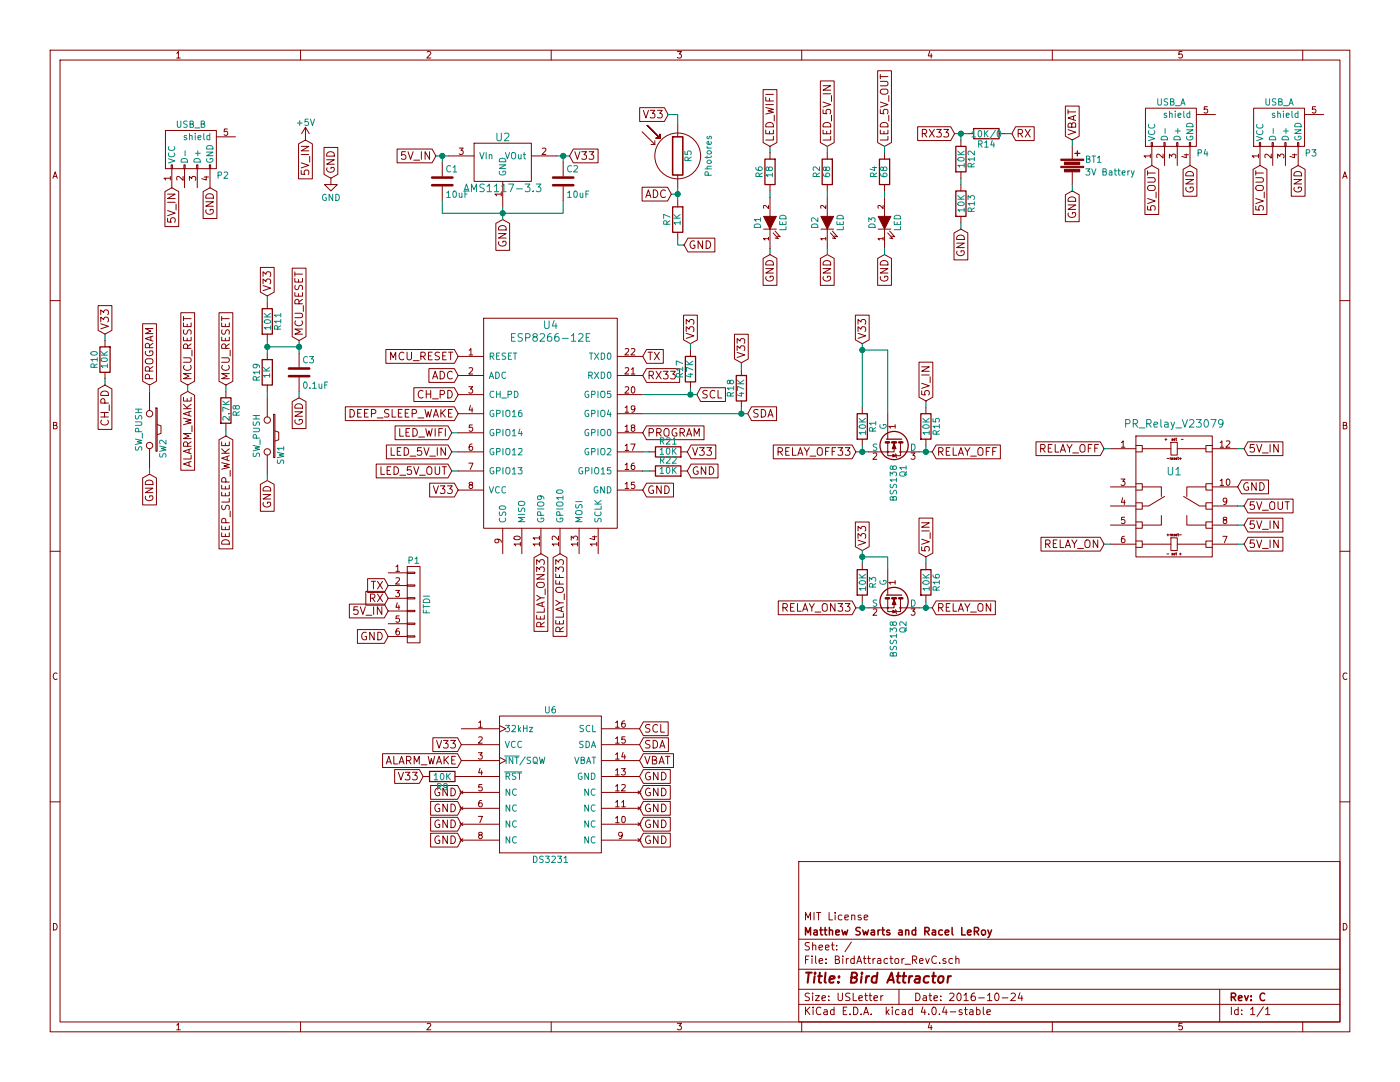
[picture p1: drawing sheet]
EESchema Schematic File Version 2
LIBS:power
LIBS:device
LIBS:transistors
LIBS:conn
LIBS:linear
LIBS:regul
LIBS:74xx
LIBS:cmos4000
LIBS:adc-dac
LIBS:memory
LIBS:xilinx
LIBS:microcontrollers
LIBS:dsp
LIBS:microchip
LIBS:analog_switches
LIBS:motorola
LIBS:texas
LIBS:intel
LIBS:audio
LIBS:interface
LIBS:digital-audio
LIBS:philips
LIBS:display
LIBS:cypress
LIBS:siliconi
LIBS:opto
LIBS:atmel
LIBS:contrib
LIBS:valves
LIBS:myParts
LIBS:BirdAttractor_RevC-cache
EELAYER 25 0
EELAYER END
$Descr USLetter 11000 8500
encoding utf-8
Sheet 1 1
Title "Bird Attractor"
Date "2016-10-24"
Rev "C"
Comp "Matthew Swarts and Racel LeRoy"
Comment1 "MIT License"
Comment2 ""
Comment3 ""
Comment4 ""
$EndDescr
$Comp
L R R1
U 1 1
P 6775 3350
F 0 "R1" V 6855 3350 50  0000 C CNN
F 1 "10K" V 6775 3350 50  0000 C CNN
F 2 "Resistors_SMD:R_1206" V 6705 3350 50  0001 C CNN
F 3 "" H 6775 3350 50  0000 C CNN
	1    6775 3350
	1    0    0    -1  
$EndComp
$Comp
L Battery BT1
U 1 1
P 8425 1300
F 0 "BT1" H 8525 1350 50  0000 L CNN
F 1 "3V Battery" H 8525 1250 50  0000 L CNN
F 2 "MyKiCadParts:BK-913" V 8425 1340 50  0001 C CNN
F 3 "" V 8425 1340 50  0000 C CNN
	1    8425 1300
	1    0    0    -1  
$EndComp
$Comp
L PR_Relay_V23079 U1
U 1 1
P 9225 3425
F 0 "U1" H 9225 3150 60  0000 C CNN
F 1 "PR_Relay_V23079" H 9225 3525 60  0000 C CNN
F 2 "MyKiCadParts:DIP-12-SMD" H 9225 3425 60  0001 C CNN
F 3 "" H 9225 3425 60  0000 C CNN
	1    9225 3425
	1    0    0    -1  
$EndComp
$Comp
L GND #PWR01
U 1 1
P 2600 1400
F 0 "#PWR01" H 2600 1150 50  0001 C CNN
F 1 "GND" H 2600 1250 50  0000 C CNN
F 2 "" H 2600 1400 50  0000 C CNN
F 3 "" H 2600 1400 50  0000 C CNN
	1    2600 1400
	1    0    0    -1  
$EndComp
$Comp
L +5V #PWR02
U 1 1
P 2400 1100
F 0 "#PWR02" H 2400 950 50  0001 C CNN
F 1 "+5V" H 2400 1240 50  0000 C CNN
F 2 "" H 2400 1100 50  0000 C CNN
F 3 "" H 2400 1100 50  0000 C CNN
	1    2400 1100
	1    0    0    -1  
$EndComp
Text GLabel 9775 3975 2    60   Input ~ 0
5V_OUT
$Comp
L ESP8266-12E U4
U 1 1
P 4325 3000
F 0 "U4" H 4325 3450 60  0000 C CNN
F 1 "ESP8266-12E" H 4325 3350 60  0000 C CNN
F 2 "MyKiCadParts:ESP8266-12E-80" H 4325 3000 60  0001 C CNN
F 3 "" H 4325 3000 60  0000 C CNN
	1    4325 3000
	1    0    0    -1  
$EndComp
$Comp
L USB_B P2
U 1 1
P 1550 1175
F 0 "P2" H 1750 975 50  0000 C CNN
F 1 "USB_B" H 1500 1375 50  0000 C CNN
F 2 "Connect:USB_B" V 1500 1075 50  0001 C CNN
F 3 "" V 1500 1075 50  0000 C CNN
	1    1550 1175
	1    0    0    -1  
$EndComp
$Comp
L USB_A P3
U 1 1
P 10100 1000
F 0 "P3" H 10300 800 50  0000 C CNN
F 1 "USB_A" H 10050 1200 50  0000 C CNN
F 2 "Connect:USB_A" V 10050 900 50  0001 C CNN
F 3 "" V 10050 900 50  0000 C CNN
	1    10100 1000
	1    0    0    -1  
$EndComp
$Comp
L SW_PUSH SW1
U 1 1
P 2100 3425
F 0 "SW1" H 2250 3535 50  0000 C CNN
F 1 "SW_PUSH" H 2100 3345 50  0000 C CNN
F 2 "Buttons_Switches_ThroughHole:SW_PUSH_SMALL" H 2100 3425 50  0001 C CNN
F 3 "" H 2100 3425 50  0000 C CNN
	1    2100 3425
	0    1    1    0   
$EndComp
Text GLabel 1350 1475 3    60   Input ~ 0
5V_IN
Text GLabel 9900 1300 3    60   Input ~ 0
5V_OUT
Text GLabel 1650 1475 3    60   Input ~ 0
GND
Text GLabel 10200 1300 3    60   Input ~ 0
GND
$Comp
L BSS138 Q1
U 1 1
P 7025 3450
F 0 "Q1" H 7225 3525 50  0000 L CNN
F 1 "BSS138" H 7225 3450 50  0000 L CNN
F 2 "TO_SOT_Packages_SMD:SOT-23" H 7225 3375 50  0001 L CIN
F 3 "" H 7025 3450 50  0000 L CNN
	1    7025 3450
	0    1    1    0   
$EndComp
$Comp
L LED D1
U 1 1
P 6050 1750
F 0 "D1" H 6050 1850 50  0000 C CNN
F 1 "LED" H 6050 1650 50  0000 C CNN
F 2 "LEDs:LED-0805" H 6050 1750 50  0001 C CNN
F 3 "" H 6050 1750 50  0000 C CNN
	1    6050 1750
	0    -1   -1   0   
$EndComp
$Comp
L Photores R5
U 1 1
P 5325 1225
F 0 "R5" V 5405 1225 50  0000 C CNN
F 1 "Photores" V 5535 1225 50  0000 C TNN
F 2 "LEDs:LED-5MM" V 5255 1225 50  0001 C CNN
F 3 "" H 5325 1225 50  0000 C CNN
	1    5325 1225
	1    0    0    -1  
$EndComp
$Comp
L BSS138 Q2
U 1 1
P 7025 4675
F 0 "Q2" H 7225 4750 50  0000 L CNN
F 1 "BSS138" H 7225 4675 50  0000 L CNN
F 2 "TO_SOT_Packages_SMD:SOT-23" H 7225 4600 50  0001 L CIN
F 3 "" H 7025 4675 50  0000 L CNN
	1    7025 4675
	0    1    1    0   
$EndComp
$Comp
L USB_A P4
U 1 1
P 9250 1000
F 0 "P4" H 9450 800 50  0000 C CNN
F 1 "USB_A" H 9200 1200 50  0000 C CNN
F 2 "Connect:USB_A" V 9200 900 50  0001 C CNN
F 3 "" V 9200 900 50  0000 C CNN
	1    9250 1000
	1    0    0    -1  
$EndComp
Text GLabel 9050 1300 3    60   Input ~ 0
5V_OUT
Text GLabel 9350 1300 3    60   Input ~ 0
GND
Text GLabel 2400 1100 3    60   Input ~ 0
5V_IN
Text GLabel 2600 1400 1    60   Input ~ 0
GND
$Comp
L AMS1117-3.3 U2
U 1 1
P 3950 1125
F 0 "U2" H 3950 1175 60  0000 C CNN
F 1 "AMS1117-3.3" H 3950 775 60  0000 C CNN
F 2 "TO_SOT_Packages_SMD:SOT-223" H 3950 1125 60  0001 C CNN
F 3 "" H 3950 1125 60  0000 C CNN
	1    3950 1125
	1    0    0    -1  
$EndComp
Text GLabel 3425 1225 0    60   Input ~ 0
5V_IN
Text GLabel 3950 1725 3    60   Input ~ 0
GND
Text GLabel 4475 1225 2    60   Input ~ 0
V33
Text GLabel 3600 3850 0    60   Input ~ 0
V33
Text GLabel 5050 3850 2    60   Input ~ 0
GND
$Comp
L DS3231 U6
U 1 1
P 4325 5625
F 0 "U6" H 4325 5675 50  0000 C CNN
F 1 "DS3231" H 4325 4500 50  0000 C CNN
F 2 "SMD_Packages:SO-16-W" H 4325 5075 50  0001 C CNN
F 3 "" H 4325 5075 50  0000 C CNN
	1    4325 5625
	1    0    0    -1  
$EndComp
Text GLabel 3600 2950 0    60   Input ~ 0
ADC
Text GLabel 3625 6600 0    60   Input ~ 0
GND
Text GLabel 3625 6475 0    60   Input ~ 0
GND
Text GLabel 3625 6350 0    60   Input ~ 0
GND
Text GLabel 3625 6225 0    60   Input ~ 0
GND
Text GLabel 5025 6100 2    60   Input ~ 0
GND
Text GLabel 5025 6225 2    60   Input ~ 0
GND
Text GLabel 5025 6350 2    60   Input ~ 0
GND
Text GLabel 5025 6475 2    60   Input ~ 0
GND
Text GLabel 5025 6600 2    60   Input ~ 0
GND
Text GLabel 5025 5850 2    60   Input ~ 0
SDA
Text GLabel 5025 5725 2    60   Input ~ 0
SCL
Text GLabel 5475 3100 2    60   Input ~ 0
SCL
Text GLabel 5875 3250 2    60   Input ~ 0
SDA
Text GLabel 5025 5975 2    60   Input ~ 0
VBAT
Text GLabel 3625 5850 0    60   Input ~ 0
V33
Text GLabel 3325 6100 0    60   Input ~ 0
V33
$Comp
L R R9
U 1 1
P 3475 6100
F 0 "R9" V 3555 6100 50  0000 C CNN
F 1 "10K" V 3475 6100 50  0000 C CNN
F 2 "Capacitors_SMD:C_1206" V 3405 6100 50  0001 C CNN
F 3 "" H 3475 6100 50  0000 C CNN
	1    3475 6100
	0    1    1    0   
$EndComp
Text GLabel 5275 1525 0    60   Input ~ 0
ADC
Text GLabel 5250 900  0    60   Input ~ 0
V33
Text GLabel 5375 1925 2    60   Input ~ 0
GND
$Comp
L R R7
U 1 1
P 5325 1725
F 0 "R7" V 5405 1725 50  0000 C CNN
F 1 "1K" V 5325 1725 50  0000 C CNN
F 2 "Capacitors_SMD:C_1206" V 5255 1725 50  0001 C CNN
F 3 "" H 5325 1725 50  0000 C CNN
	1    5325 1725
	-1   0    0    1   
$EndComp
Wire Wire Line
	5250 900  5325 900 
Wire Wire Line
	5325 900  5325 975 
Wire Wire Line
	5325 1475 5325 1575
Wire Wire Line
	5275 1525 5325 1525
Connection ~ 5325 1525
Wire Wire Line
	5325 1875 5325 1925
Wire Wire Line
	5325 1925 5375 1925
$Comp
L R R6
U 1 1
P 6050 1350
F 0 "R6" V 6130 1350 50  0000 C CNN
F 1 "18" V 6050 1350 50  0000 C CNN
F 2 "Capacitors_SMD:C_1206" V 5980 1350 50  0001 C CNN
F 3 "" H 6050 1350 50  0000 C CNN
	1    6050 1350
	-1   0    0    1   
$EndComp
Text GLabel 6050 2000 3    60   Input ~ 0
GND
Text GLabel 6050 1150 1    60   Input ~ 0
LED_WIFI
Wire Wire Line
	6050 1150 6050 1200
Wire Wire Line
	6050 1500 6050 1550
Wire Wire Line
	6050 1950 6050 2000
Text GLabel 3550 3400 0    60   Input ~ 0
LED_WIFI
$Comp
L C C1
U 1 1
P 3475 1425
F 0 "C1" H 3500 1525 50  0000 L CNN
F 1 "10uF" H 3500 1325 50  0000 L CNN
F 2 "Capacitors_SMD:C_0805" H 3513 1275 50  0001 C CNN
F 3 "" H 3475 1425 50  0000 C CNN
	1    3475 1425
	1    0    0    -1  
$EndComp
$Comp
L C C2
U 1 1
P 4425 1425
F 0 "C2" H 4450 1525 50  0000 L CNN
F 1 "10uF" H 4450 1325 50  0000 L CNN
F 2 "Capacitors_SMD:C_0805" H 4463 1275 50  0001 C CNN
F 3 "" H 4425 1425 50  0000 C CNN
	1    4425 1425
	1    0    0    -1  
$EndComp
Wire Wire Line
	3425 1225 3525 1225
Wire Wire Line
	3475 1275 3475 1225
Connection ~ 3475 1225
Wire Wire Line
	4375 1225 4475 1225
Wire Wire Line
	4425 1275 4425 1225
Connection ~ 4425 1225
Wire Wire Line
	3950 1625 3950 1725
Wire Wire Line
	3475 1675 4425 1675
Wire Wire Line
	4425 1675 4425 1575
Connection ~ 3950 1675
Wire Wire Line
	3475 1675 3475 1575
Text GLabel 3600 2800 0    60   Input ~ 0
MCU_RESET
Text GLabel 1775 3025 1    60   Input ~ 0
MCU_RESET
Text GLabel 825  2625 1    60   Input ~ 0
V33
Text GLabel 825  3025 3    60   Input ~ 0
CH_PD
$Comp
L R R10
U 1 1
P 825 2825
F 0 "R10" V 905 2825 50  0000 C CNN
F 1 "10K" V 825 2825 50  0000 C CNN
F 2 "Capacitors_SMD:C_1206" V 755 2825 50  0001 C CNN
F 3 "" H 825 2825 50  0000 C CNN
	1    825  2825
	-1   0    0    1   
$EndComp
Wire Wire Line
	825  2625 825  2675
Wire Wire Line
	825  2975 825  3025
Text GLabel 3600 3100 0    60   Input ~ 0
CH_PD
Text GLabel 2350 2675 1    60   Input ~ 0
MCU_RESET
Text GLabel 2100 2325 1    60   Input ~ 0
V33
$Comp
L R R11
U 1 1
P 2100 2525
F 0 "R11" V 2180 2525 50  0000 C CNN
F 1 "10K" V 2100 2525 50  0000 C CNN
F 2 "Capacitors_SMD:C_1206" V 2030 2525 50  0001 C CNN
F 3 "" H 2100 2525 50  0000 C CNN
	1    2100 2525
	1    0    0    -1  
$EndComp
Text GLabel 2100 3775 3    60   Input ~ 0
GND
Wire Wire Line
	2100 3725 2100 3775
$Comp
L SW_PUSH SW2
U 1 1
P 1175 3375
F 0 "SW2" H 1325 3485 50  0000 C CNN
F 1 "SW_PUSH" H 1175 3295 50  0000 C CNN
F 2 "Buttons_Switches_SMD:SW_SPST_PTS645" H 1175 3375 50  0001 C CNN
F 3 "" H 1175 3375 50  0000 C CNN
	1    1175 3375
	0    1    1    0   
$EndComp
Text GLabel 5050 3400 2    60   Input ~ 0
PROGRAM
Text GLabel 1175 3025 1    60   Input ~ 0
PROGRAM
Text GLabel 1175 3725 3    60   Input ~ 0
GND
Wire Wire Line
	1175 3025 1175 3075
Wire Wire Line
	1175 3675 1175 3725
Text GLabel 8425 1500 3    60   Input ~ 0
GND
Text GLabel 8425 1100 1    60   Input ~ 0
VBAT
Wire Wire Line
	8425 1100 8425 1150
Wire Wire Line
	8425 1450 8425 1500
$Comp
L CONN_01X06 P1
U 1 1
P 3250 4750
F 0 "P1" H 3250 5100 50  0000 C CNN
F 1 "FTDI" V 3350 4750 50  0000 C CNN
F 2 "Pin_Headers:Pin_Header_Angled_1x06" H 3250 4750 50  0001 C CNN
F 3 "" H 3250 4750 50  0000 C CNN
	1    3250 4750
	1    0    0    -1  
$EndComp
Text GLabel 3050 4600 0    60   Input ~ 0
TX
Text GLabel 3050 4700 0    60   Input ~ 0
RX
Text GLabel 3050 4800 0    60   Input ~ 0
5V_IN
Text GLabel 3050 5000 0    60   Input ~ 0
GND
Text GLabel 5050 2800 2    60   Input ~ 0
TX
$Comp
L R R14
U 1 1
P 7750 1050
F 0 "R14" V 7830 1050 50  0000 C CNN
F 1 "10K/0" V 7750 1050 50  0000 C CNN
F 2 "Resistors_SMD:R_1206" V 7680 1050 50  0001 C CNN
F 3 "" H 7750 1050 50  0000 C CNN
	1    7750 1050
	0    1    1    0   
$EndComp
Text GLabel 7950 1050 2    60   Input ~ 0
RX
$Comp
L R R12
U 1 1
P 7550 1250
F 0 "R12" V 7630 1250 50  0000 C CNN
F 1 "10K" V 7550 1250 50  0000 C CNN
F 2 "Resistors_SMD:R_1206" V 7480 1250 50  0001 C CNN
F 3 "" H 7550 1250 50  0000 C CNN
	1    7550 1250
	1    0    0    -1  
$EndComp
$Comp
L R R13
U 1 1
P 7550 1600
F 0 "R13" V 7630 1600 50  0000 C CNN
F 1 "10K" V 7550 1600 50  0000 C CNN
F 2 "Resistors_SMD:R_1206" V 7480 1600 50  0001 C CNN
F 3 "" H 7550 1600 50  0000 C CNN
	1    7550 1600
	1    0    0    -1  
$EndComp
Text GLabel 7550 1800 3    60   Input ~ 0
GND
Wire Wire Line
	7500 1050 7600 1050
Wire Wire Line
	7900 1050 7950 1050
Wire Wire Line
	7550 1100 7550 1050
Connection ~ 7550 1050
Wire Wire Line
	7550 1400 7550 1450
Wire Wire Line
	7550 1750 7550 1800
$Comp
L LED D2
U 1 1
P 6500 1750
F 0 "D2" H 6500 1850 50  0000 C CNN
F 1 "LED" H 6500 1650 50  0000 C CNN
F 2 "LEDs:LED-0805" H 6500 1750 50  0001 C CNN
F 3 "" H 6500 1750 50  0000 C CNN
	1    6500 1750
	0    -1   -1   0   
$EndComp
$Comp
L R R2
U 1 1
P 6500 1350
F 0 "R2" V 6580 1350 50  0000 C CNN
F 1 "68" V 6500 1350 50  0000 C CNN
F 2 "Capacitors_SMD:C_1206" V 6430 1350 50  0001 C CNN
F 3 "" H 6500 1350 50  0000 C CNN
	1    6500 1350
	-1   0    0    1   
$EndComp
Text GLabel 6500 2000 3    60   Input ~ 0
GND
Text GLabel 6500 1150 1    60   Input ~ 0
LED_5V_IN
Wire Wire Line
	6500 1150 6500 1200
Wire Wire Line
	6500 1500 6500 1550
Wire Wire Line
	6500 1950 6500 2000
$Comp
L LED D3
U 1 1
P 6950 1750
F 0 "D3" H 6950 1850 50  0000 C CNN
F 1 "LED" H 6950 1650 50  0000 C CNN
F 2 "LEDs:LED-0805" H 6950 1750 50  0001 C CNN
F 3 "" H 6950 1750 50  0000 C CNN
	1    6950 1750
	0    -1   -1   0   
$EndComp
$Comp
L R R4
U 1 1
P 6950 1350
F 0 "R4" V 7030 1350 50  0000 C CNN
F 1 "68" V 6950 1350 50  0000 C CNN
F 2 "Capacitors_SMD:C_1206" V 6880 1350 50  0001 C CNN
F 3 "" H 6950 1350 50  0000 C CNN
	1    6950 1350
	-1   0    0    1   
$EndComp
Text GLabel 6950 2000 3    60   Input ~ 0
GND
Text GLabel 6950 1150 1    60   Input ~ 0
LED_5V_OUT
Wire Wire Line
	6950 1150 6950 1200
Wire Wire Line
	6950 1500 6950 1550
Wire Wire Line
	6950 1950 6950 2000
Text GLabel 3550 3550 0    60   Input ~ 0
LED_5V_IN
Text GLabel 3550 3700 0    60   Input ~ 0
LED_5V_OUT
Text GLabel 5050 2950 2    60   Input ~ 0
RX33
Text GLabel 7500 1050 0    60   Input ~ 0
RX33
Text GLabel 1475 3025 1    60   Input ~ 0
MCU_RESET
Text GLabel 4250 4350 3    60   Input ~ 0
RELAY_ON33
Text GLabel 4400 4350 3    60   Input ~ 0
RELAY_OFF33
Wire Wire Line
	3550 3400 3600 3400
Wire Wire Line
	3550 3550 3600 3550
Wire Wire Line
	3550 3700 3600 3700
Wire Wire Line
	5050 3550 5100 3550
Wire Wire Line
	5050 3700 5100 3700
$Comp
L R R15
U 1 1
P 7275 3350
F 0 "R15" V 7355 3350 50  0000 C CNN
F 1 "10K" V 7275 3350 50  0000 C CNN
F 2 "Resistors_SMD:R_1206" V 7205 3350 50  0001 C CNN
F 3 "" H 7275 3350 50  0000 C CNN
	1    7275 3350
	1    0    0    -1  
$EndComp
Text GLabel 6725 4775 0    60   Input ~ 0
RELAY_ON33
Text GLabel 7325 4775 2    60   Input ~ 0
RELAY_ON
Text GLabel 6775 2700 1    60   Input ~ 0
V33
Text GLabel 7275 3150 1    60   Input ~ 0
5V_IN
Wire Wire Line
	6975 2750 6975 3250
Wire Wire Line
	6775 3500 6775 3550
Wire Wire Line
	6725 3550 6825 3550
Connection ~ 6775 3550
Wire Wire Line
	7225 3550 7325 3550
Wire Wire Line
	7275 3550 7275 3500
Connection ~ 7275 3550
Wire Wire Line
	7275 3200 7275 3150
Text GLabel 6725 3550 0    60   Input ~ 0
RELAY_OFF33
$Comp
L R R3
U 1 1
P 6775 4575
F 0 "R3" V 6855 4575 50  0000 C CNN
F 1 "10K" V 6775 4575 50  0000 C CNN
F 2 "Resistors_SMD:R_1206" V 6705 4575 50  0001 C CNN
F 3 "" H 6775 4575 50  0000 C CNN
	1    6775 4575
	1    0    0    -1  
$EndComp
Text GLabel 6775 4325 1    60   Input ~ 0
V33
$Comp
L R R16
U 1 1
P 7275 4575
F 0 "R16" V 7355 4575 50  0000 C CNN
F 1 "10K" V 7275 4575 50  0000 C CNN
F 2 "Resistors_SMD:R_1206" V 7205 4575 50  0001 C CNN
F 3 "" H 7275 4575 50  0000 C CNN
	1    7275 4575
	1    0    0    -1  
$EndComp
Text GLabel 7325 3550 2    60   Input ~ 0
RELAY_OFF
Wire Wire Line
	6775 4325 6775 4425
Wire Wire Line
	6775 4375 6975 4375
Wire Wire Line
	6975 4375 6975 4475
Connection ~ 6775 4375
Wire Wire Line
	6775 4725 6775 4775
Wire Wire Line
	6725 4775 6825 4775
Connection ~ 6775 4775
Wire Wire Line
	7225 4775 7325 4775
Wire Wire Line
	7275 4775 7275 4725
Connection ~ 7275 4775
Text GLabel 7275 4375 1    60   Input ~ 0
5V_IN
Wire Wire Line
	7275 4375 7275 4425
Text GLabel 9775 3525 2    60   Input ~ 0
5V_IN
Text GLabel 9775 4275 2    60   Input ~ 0
5V_IN
Text GLabel 9775 4125 2    60   Input ~ 0
5V_IN
Wire Wire Line
	9725 3525 9775 3525
Wire Wire Line
	9725 4275 9775 4275
Text GLabel 8675 3525 0    60   Input ~ 0
RELAY_OFF
Text GLabel 8675 4275 0    60   Input ~ 0
RELAY_ON
Wire Wire Line
	8675 4275 8725 4275
Wire Wire Line
	8675 3525 8725 3525
Wire Wire Line
	9725 3975 9775 3975
Wire Wire Line
	9725 4125 9775 4125
Text GLabel 9725 3825 2    60   Input ~ 0
GND
$Comp
L R R8
U 1 1
P 1775 3225
F 0 "R8" V 1855 3225 50  0000 C CNN
F 1 "2.7K" V 1775 3225 50  0000 C CNN
F 2 "Capacitors_SMD:C_1206" V 1705 3225 50  0001 C CNN
F 3 "" H 1775 3225 50  0000 C CNN
	1    1775 3225
	1    0    0    -1  
$EndComp
Text GLabel 3600 3250 0    60   Input ~ 0
DEEP_SLEEP_WAKE
Text GLabel 1775 3425 3    60   Input ~ 0
DEEP_SLEEP_WAKE
Wire Wire Line
	1775 3075 1775 3025
Wire Wire Line
	1775 3375 1775 3425
Text GLabel 3625 5975 0    60   Input ~ 0
ALARM_WAKE
Text GLabel 1475 3075 3    60   Input ~ 0
ALARM_WAKE
Wire Wire Line
	1475 3025 1475 3075
$Comp
L R R17
U 1 1
P 5425 2900
F 0 "R17" V 5505 2900 50  0000 C CNN
F 1 "47K" V 5425 2900 50  0000 C CNN
F 2 "Capacitors_SMD:C_1206" V 5355 2900 50  0001 C CNN
F 3 "" H 5425 2900 50  0000 C CNN
	1    5425 2900
	-1   0    0    1   
$EndComp
$Comp
L R R18
U 1 1
P 5825 3050
F 0 "R18" V 5905 3050 50  0000 C CNN
F 1 "47K" V 5825 3050 50  0000 C CNN
F 2 "Capacitors_SMD:C_1206" V 5755 3050 50  0001 C CNN
F 3 "" H 5825 3050 50  0000 C CNN
	1    5825 3050
	-1   0    0    1   
$EndComp
Text GLabel 5425 2700 1    60   Input ~ 0
V33
Text GLabel 5825 2850 1    60   Input ~ 0
V33
Wire Wire Line
	5050 3100 5475 3100
Wire Wire Line
	5425 3050 5425 3100
Connection ~ 5425 3100
Wire Wire Line
	5425 2750 5425 2700
Wire Wire Line
	5825 2850 5825 2900
Wire Wire Line
	5825 3200 5825 3250
Wire Wire Line
	5050 3250 5875 3250
Connection ~ 5825 3250
$Comp
L C C3
U 1 1
P 2350 2925
F 0 "C3" H 2375 3025 50  0000 L CNN
F 1 "0.1uF" H 2375 2825 50  0000 L CNN
F 2 "Capacitors_SMD:C_0805" H 2388 2775 50  0001 C CNN
F 3 "" H 2350 2925 50  0000 C CNN
	1    2350 2925
	1    0    0    -1  
$EndComp
$Comp
L R R19
U 1 1
P 2100 2925
F 0 "R19" V 2180 2925 50  0000 C CNN
F 1 "1K" V 2100 2925 50  0000 C CNN
F 2 "Capacitors_SMD:C_1206" V 2030 2925 50  0001 C CNN
F 3 "" H 2100 2925 50  0000 C CNN
	1    2100 2925
	-1   0    0    1   
$EndComp
Text GLabel 2350 3125 3    60   Input ~ 0
GND
Wire Wire Line
	2100 2675 2100 2775
Wire Wire Line
	2100 2375 2100 2325
Wire Wire Line
	2350 2675 2350 2775
Wire Wire Line
	2350 2725 2100 2725
Connection ~ 2100 2725
Connection ~ 2350 2725
Wire Wire Line
	2100 3075 2100 3125
Wire Wire Line
	2350 3075 2350 3125
$Comp
L R R21
U 1 1
P 5250 3550
F 0 "R21" V 5330 3550 50  0000 C CNN
F 1 "10K" V 5250 3550 50  0000 C CNN
F 2 "Capacitors_SMD:C_1206" V 5180 3550 50  0001 C CNN
F 3 "" H 5250 3550 50  0000 C CNN
	1    5250 3550
	0    -1   -1   0   
$EndComp
$Comp
L R R22
U 1 1
P 5250 3700
F 0 "R22" V 5330 3700 50  0000 C CNN
F 1 "10K" V 5250 3700 50  0000 C CNN
F 2 "Capacitors_SMD:C_1206" V 5180 3700 50  0001 C CNN
F 3 "" H 5250 3700 50  0000 C CNN
	1    5250 3700
	0    -1   -1   0   
$EndComp
Text GLabel 5400 3700 2    60   Input ~ 0
GND
Text GLabel 5400 3550 2    60   Input ~ 0
V33
Wire Wire Line
	6775 3200 6775 2700
Wire Wire Line
	6975 2750 6775 2750
Connection ~ 6775 2750
$EndSCHEMATC
